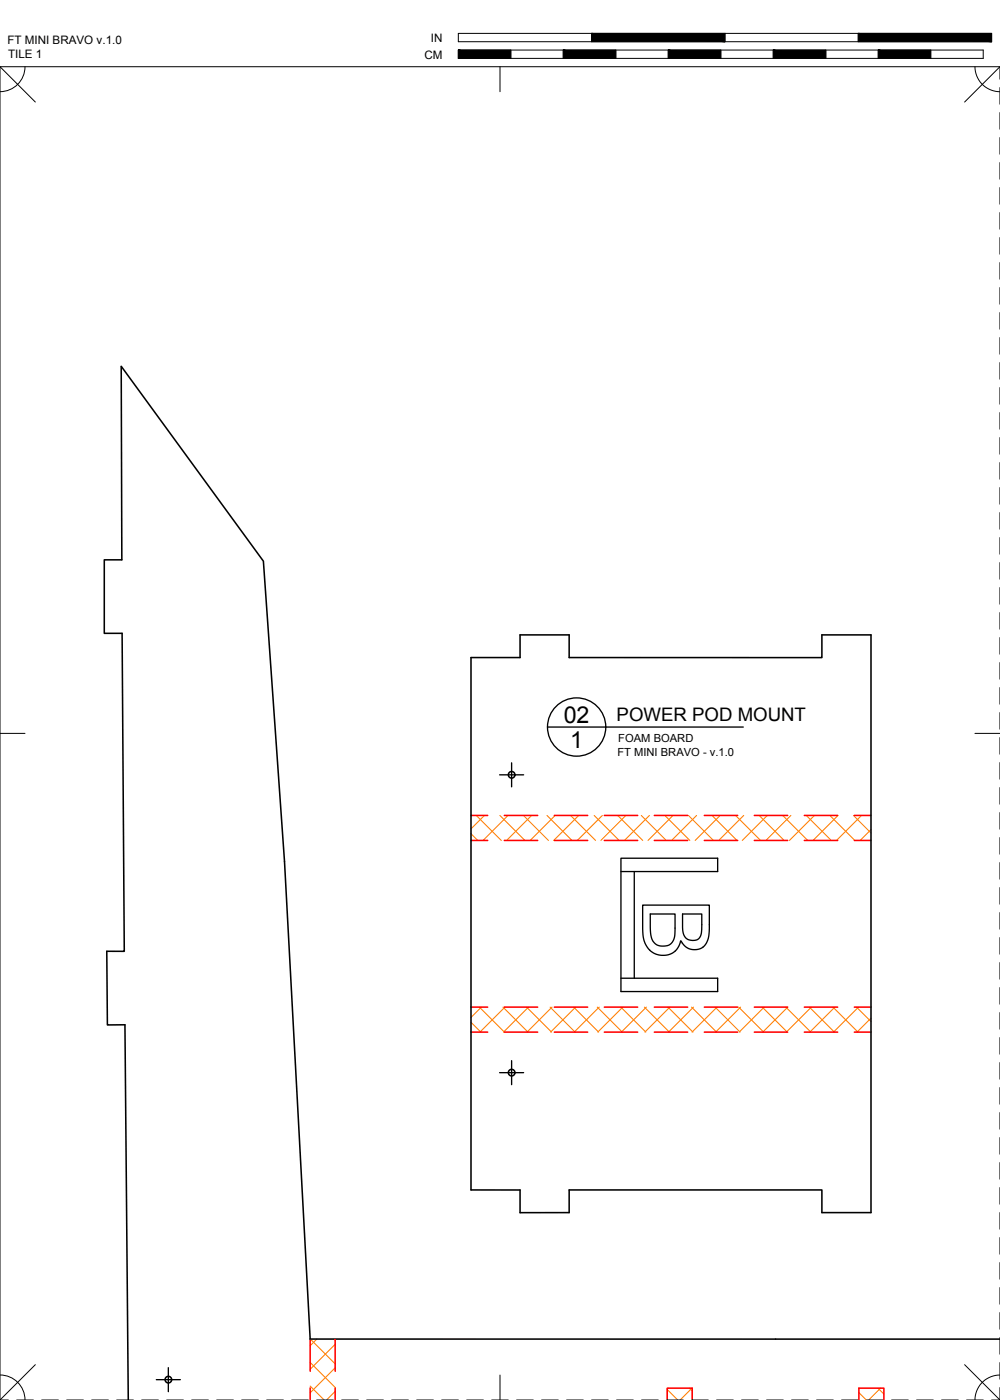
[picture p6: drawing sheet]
<svg xmlns="http://www.w3.org/2000/svg" width="190mm" height="267mm" viewBox="0 0 190 267" stroke-linecap="round" stroke-linejoin="round" font-family="sans-serif">
<!-- layer: 06 CAVITY -->
<g fill="none" stroke="#ff7f00" stroke-width=".2">
<path d="M89.7 158.8l1.3 1.3M90.7 155.3l4.8 4.8M92.3 155.3l-2.6 2.6M95.2 155.3l4.8 4.8M96.8 155.3l-4.8 4.8M99.7 155.3l4.8 4.8M101.3 155.3l-4.8 4.8M104.2 155.3l4.8 4.8M105.8 155.3l-4.8 4.8M108.7 155.3l4.8 4.8M110.2 155.3l-4.7 4.8M113.2 155.3l4.8 4.8"/>
<path d="M114.7 155.3l-4.7 4.8M117.7 155.3l4.7 4.8M119.2 155.3l-4.7 4.8M122.2 155.3l4.7 4.8M123.7 155.3l-4.7 4.8M126.7 155.3l4.7 4.8M128.2 155.3l-4.8 4.8M131.1 155.3l4.8 4.8M132.7 155.3l-4.8 4.8M135.6 155.3l4.8 4.8M137.2 155.3l-4.8 4.8M140.1 155.3l4.8 4.8"/>
<path d="M141.7 155.3l-4.8 4.8M144.6 155.3l4.8 4.8M146.2 155.3l-4.8 4.8M149.1 155.3l4.8 4.8M150.7 155.3l-4.8 4.8M153.6 155.3l4.8 4.8M155.2 155.3l-4.8 4.8M158.1 155.3l4.7 4.8M159.6 155.3l-4.7 4.8M162.6 155.3l3.3 3.4M164.1 155.3l-4.7 4.8M165.9 158l-2 2.1"/>
<path d="M89.7 194.7l1.9 1.9M91.3 191.9l4.8 4.7M91.7 191.9l-2 1.9M95.8 191.9l4.8 4.7M96.2 191.9l-4.8 4.7M100.3 191.9l4.8 4.7M100.7 191.9l-4.8 4.7M104.8 191.9l4.8 4.7M105.2 191.9l-4.8 4.7M109.3 191.9l4.7 4.7M109.7 191.9l-4.8 4.7M113.8 191.9l4.7 4.7"/>
<path d="M114.2 191.9l-4.8 4.7M118.3 191.9l4.7 4.7M118.6 191.9l-4.7 4.7M122.8 191.9l4.7 4.7M123.1 191.9l-4.7 4.7M127.2 191.9l4.8 4.7M127.6 191.9l-4.7 4.7M131.7 191.9l4.8 4.7M132.1 191.9l-4.8 4.7M136.2 191.9l4.8 4.7M136.6 191.9l-4.8 4.7M140.7 191.9l4.8 4.7"/>
<path d="M141.1 191.9l-4.8 4.7M145.2 191.9l4.8 4.7M145.6 191.9l-4.8 4.7M149.7 191.9l4.8 4.7M150.1 191.9l-4.8 4.7M154.2 191.9l4.8 4.7M154.6 191.9l-4.8 4.7M158.7 191.9l4.7 4.7M159 191.9l-4.7 4.7M163.2 191.9l2.7 2.7M163.5 191.9l-4.7 4.7M165.9 194l-2.6 2.6"/>
<path d="M59.1 259.5l4.7 4.8M59.1 255.1l4.7 4.7M60.3 255.1l-1.2 1.3M63.6 255.1l.2 .2M63.8 256.1l-4.7 4.7M59.1 264l2.7 2.7M63.8 265.1l-1.6 1.6M63.8 260.6l-4.7 4.7M127.1 264.7l2 2M127.3 264.4l-.2 .3M131.3 264.4l.6 .6M131.8 264.4l-2.2 2.3"/>
<path d="M163.6 265.3l1.4 1.4M167.3 264.4l1.1 1.2M167.7 264.4l-2.2 2.3"/>
</g>
<!-- layer: 02 SCORE -->
<g fill="none" stroke="#f00" stroke-width=".3">
<path d="M89.7 155.3h3.2M96.1 155.3h6.3M105.6 155.3h6.4M115.1 155.3h6.4M124.7 155.3h6.3M134.2 155.3h6.3M143.7 155.3h6.4M153.2 155.3h6.4M162.8 155.3h3.1M89.7 160.1h3.2M96.1 160.1h6.3M105.6 160.1h6.4"/>
<path d="M115.1 160.1h6.4M124.7 160.1h6.3M134.2 160.1h6.3M143.7 160.1h6.4M153.2 160.1h6.4M162.8 160.1h3.1M89.7 196.6h3.2M89.7 191.9h3.2M96.1 196.6h6.3M96.1 191.9h6.3M105.6 196.6h6.4M105.6 191.9h6.4"/>
<path d="M115.1 196.6h6.4M115.1 191.9h6.4M124.7 196.6h6.3M124.7 191.9h6.3M134.2 196.6h6.3M134.2 191.9h6.3M143.7 196.6h6.4M143.7 191.9h6.4M153.2 196.6h6.4M153.2 191.9h6.4M162.8 196.6h3.1M162.8 191.9h3.1"/>
<path d="M59.1 255.1v6.1M63.8 255.1v6.1M59.1 264.4v2.3M63.8 264.4v2.3M127.1 266.7v-2.3h4.8v2.3M163.6 266.7v-2.3h4.8v2.3"/>
</g>
<!-- layer: 01 CUT -->
<g fill="none" stroke="#000" stroke-width=".3">
<path d="M89.7 125.3h9.4v-4.4h9.3v4.4h48.2v-4.4h9.3v110.1h-9.3v-4.3h-48.2v4.3h-9.3v-4.3h-9.4zM190.5 255.1h-131.4l-4.9-91-4-57.2-27.1-37.1 .1 36.8h-3.3v14.1h3.4l.4 60.5h-3.4l.2 14.1 3.3-.1 .6 71.5"/>
<circle cx="97.5" cy="147.6" r=".63"/>
<circle cx="97.5" cy="204.3" r=".63"/>
<circle cx="32.1" cy="262.8" r=".63"/>
</g>
<!-- layer: 23 NOTES -->
<g fill="none" stroke="#000" stroke-width=".25">
<path d="M104.3 138.5h37.3M118.3 166h18.4v-2.5h-18.4v25.4h18.4v-2.5h-18.4M120.8 166v20.4M122.4 172.4h12.7v3.8a5.1 5.1 0 0 1-1.2 4.2 2.92 2.92 0 0 1-4.2-1.2 3.5 3.5 0 0 1-3.1 2.8 3.5 3.5 0 0 1-3.6-2l-.3-.8-.2-1.1zM123.9 174.1h4.7v3.3a2.35 2.35 0 0 1-2.1 2.8 2.35 2.35 0 0 1-2.6-2.4zM130 174.1h3.7v2.7a1.94 1.94 0 0 1-1.3 2.3 1.93 1.93 0 0 1-2.4-2.2z"/>
<circle cx="109.8" cy="138.5" r="5.6"/>
</g>
<!-- layer: 24 DIMENSIONS -->
<path d="M95.2 147.6h4.5M97.5 145.3v4.6M95.2 204.3h4.5M97.5 202.1v4.5M29.8 262.8h4.6M32.1 260.5v4.6" fill="none" stroke="#000" stroke-width=".25"/>
<!-- layer: 22 TILED -->
<g fill="none" stroke="#000" stroke-width=".19">
<path d="M0 12.7l6.7 6.7M4.8 12.7a4.8 4.8 0 0 1-4.8 4.8M87.3 6.4h101.6v1.5h-101.6zM87.3 9.5h100v1.6h-100zM95.2 12.7v4.8M97.3 9.5v1.6M107.3 9.5v1.6M112.7 6.4v1.5M117.3 9.5v1.6M127.3 9.5v1.6M137.3 9.5v1.6M138.1 6.4v1.5"/>
<path d="M147.3 9.5v1.6M157.3 9.5v1.6M163.5 6.4v1.5M167.3 9.5v1.6M177.3 9.5v1.6M185.7 12.7a4.8 4.8 0 0 0 4.8 4.8M190.5 15.1v-2.4h-190.5v254M190.5 12.7l-6.7 6.7M190.5 16.7v3.2M190.5 21.4v3.2M190.5 26.2v3.2M190.5 31v3.1"/>
<path d="M190.5 35.7v3.2M190.5 40.5v3.2M190.5 45.3v3.1M190.5 50v3.2M190.5 54.8v3.2M190.5 59.5v3.2M190.5 64.3v3.2M190.5 69.1v3.1M190.5 73.8v3.2M190.5 78.6v3.2M190.5 83.4v3.1M190.5 88.1v3.2"/>
<path d="M190.5 92.9v3.2M190.5 97.6v3.2M190.5 102.4v3.2M190.5 107.2v3.1M190.5 111.9v3.2M190.5 116.7v3.2M0 139.7h4.8M185.7 139.7h4.8M190.5 121.5v3.1M190.5 126.2v3.2M190.5 131v3.2M190.5 135.7v3.2"/>
<path d="M190.5 140.5v3.2M190.5 145.3v3.1M190.5 150v3.2M190.5 154.8v3.2M190.5 159.6v3.1M190.5 164.3v3.2M190.5 169.1v3.2M190.5 173.8v3.2M190.5 178.6v3.2M190.5 183.4v3.1M190.5 188.1v3.2M190.5 192.9v3.2"/>
<path d="M190.5 197.7v3.1M190.5 202.4v3.2M190.5 207.2v3.2M190.5 211.9v3.2M190.5 216.7v3.2M190.5 221.5v3.1M190.5 226.2v3.2M190.5 231v3.2M190.5 235.8v3.1M6.7 260l-6.7 6.7M183.8 260l6.7 6.7M190.5 240.5v3.2"/>
<path d="M190.5 245.3v3.2M190.5 250v3.2M190.5 254.8v3.2M190.5 259.6v3.1M0 266.7h1.6M0 261.9a4.8 4.8 0 0 1 4.8 4.8M3.2 266.7h3.1M7.9 266.7h3.2M12.7 266.7h3.2M17.5 266.7h3.1M22.2 266.7h3.2M27 266.7h3.2"/>
<path d="M31.7 266.7h3.2M36.5 266.7h3.2M41.3 266.7h3.1M46 266.7h3.2M50.8 266.7h3.2M55.6 266.7h3.1M60.3 266.7h3.2M65.1 266.7h3.2M69.8 266.7h3.2M74.6 266.7h3.2M79.4 266.7h3.1M84.1 266.7h3.2"/>
<path d="M88.9 266.7h3.2M93.7 266.7h3.1M95.2 261.9v4.8M98.4 266.7h3.2M103.2 266.7h3.2M107.9 266.7h3.2M112.7 266.7h3.2M117.5 266.7h3.1M122.2 266.7h3.2M127 266.7h3.2M131.8 266.7h3.1M136.5 266.7h3.2"/>
<path d="M141.3 266.7h3.2M146 266.7h3.2M150.8 266.7h3.2M155.6 266.7h3.1M160.3 266.7h3.2M165.1 266.7h3.2M169.9 266.7h3.1M174.6 266.7h3.2M179.4 266.7h3.2M184.1 266.7h3.2M188.9 266.7h1.6M190.5 261.9a4.8 4.8 0 0 0-4.8 4.8"/>
<path d="M190.5 264.3v2.4"/>
</g>
<g fill="#000" stroke="#000" stroke-width=".19">
<path d="M87.3 9.5l10 1.6v-1.6zM87.3 9.5l10 1.6h-10z"/>
<path d="M107.3 9.5l10 1.6v-1.6zM107.3 9.5l10 1.6h-10z"/>
<path d="M127.3 9.5l10 1.6v-1.6zM127.3 9.5l10 1.6h-10z"/>
<path d="M112.7 6.4l25.4 1.5v-1.5zM112.7 6.4l25.4 1.5h-25.4z"/>
<path d="M147.3 9.5l10 1.6v-1.6zM147.3 9.5l10 1.6h-10z"/>
<path d="M167.3 9.5l10 1.6v-1.6zM167.3 9.5l10 1.6h-10z"/>
<path d="M163.5 6.4l25.4 1.5v-1.5zM163.5 6.4l25.4 1.5h-25.4z"/>
</g>
<g font-size="4.4">
<text x="107.4" y="137.7">02</text>
<text x="108.6" y="142.5">1</text>
</g>
<text font-size="3.5" x="117.5" y="137.4">POWER POD MOUNT</text>
<g font-size="2.2">
<text x="1.4" y="8.5">FT MINI BRAVO v.1.0</text>
<text x="1.5" y="11.1">TILE 1</text>
<text x="80.8" y="11.1">CM</text>
<text x="82.1" y="8">IN</text>
</g>
<g font-size="2.1">
<text x="117.6" y="144">FT MINI BRAVO - v.1.0</text>
<text x="117.8" y="141.4">FOAM BOARD</text>
</g>
</svg>
